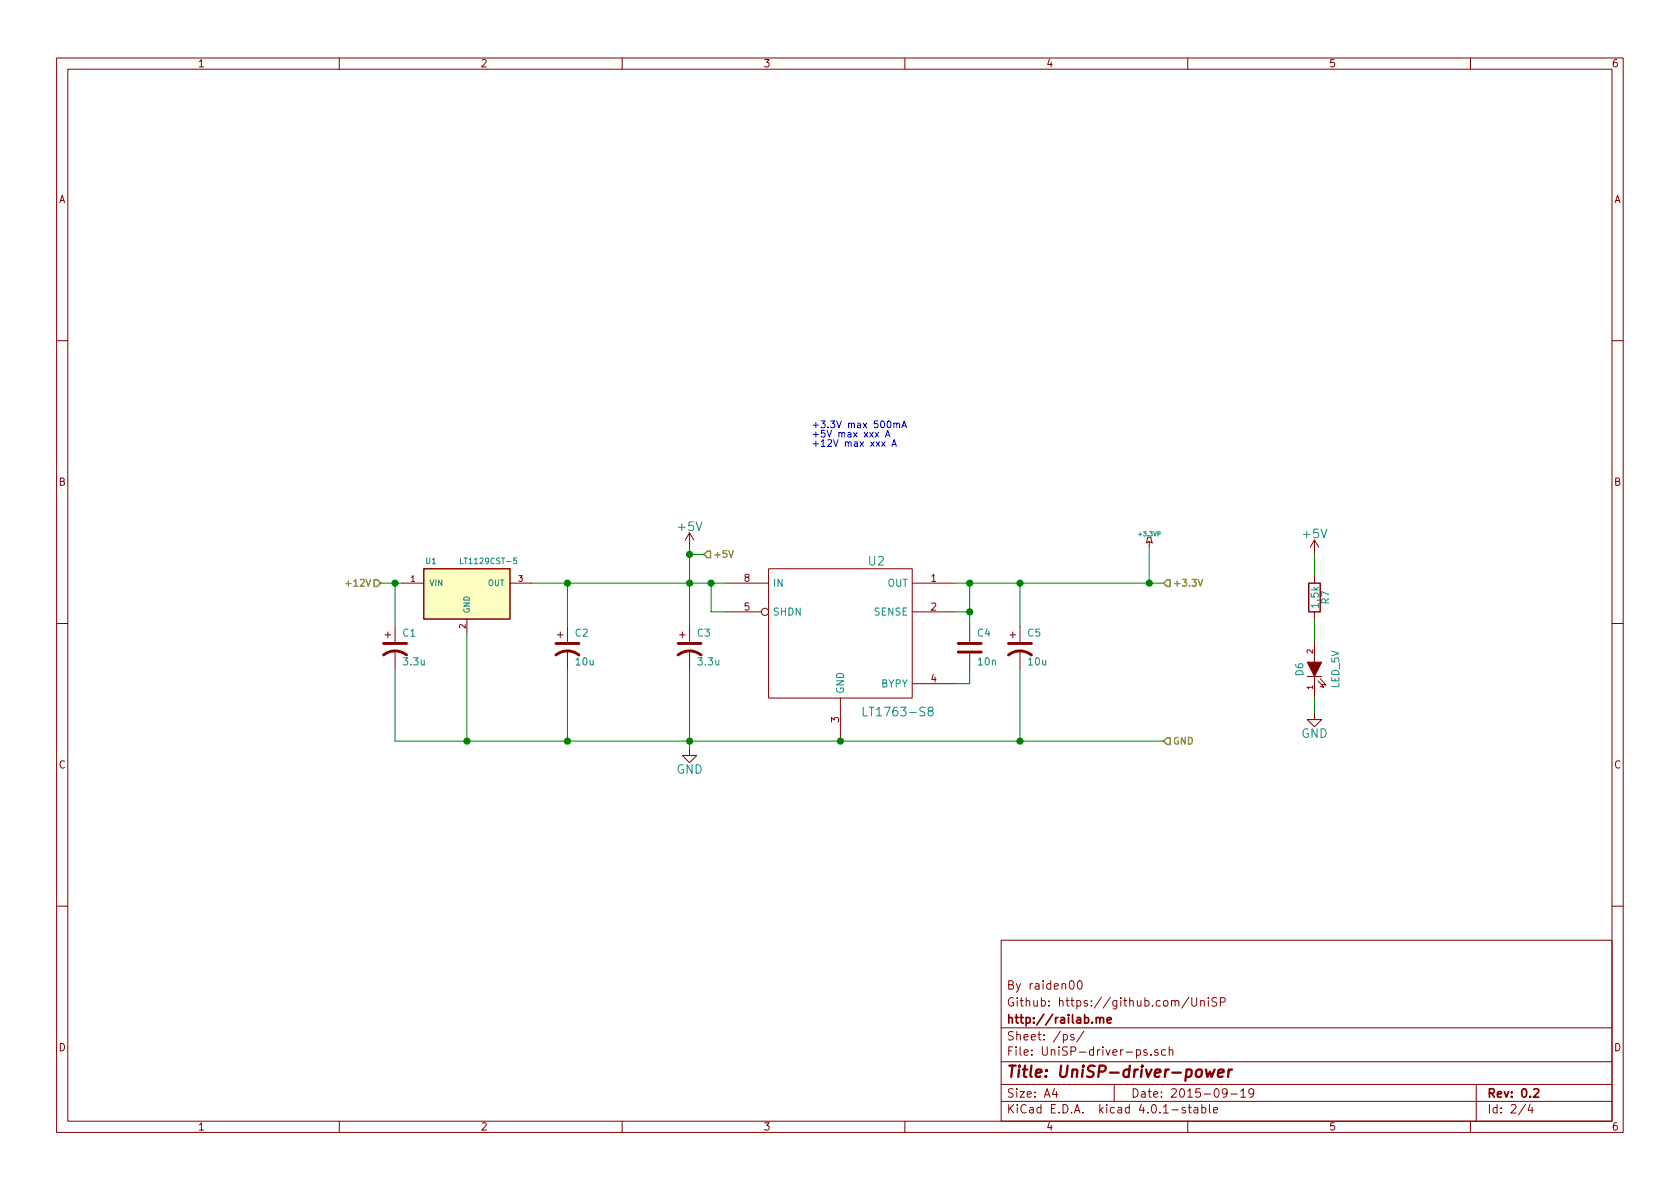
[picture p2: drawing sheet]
EESchema Schematic File Version 2
LIBS:conn
LIBS:dc-dc
LIBS:device
LIBS:ESD_Protection
LIBS:maxim
LIBS:power
LIBS:stm32
LIBS:transistors
LIBS:UniSP-driver-cache
EELAYER 25 0
EELAYER END
$Descr A4 11693 8268
encoding utf-8
Sheet 2 4
Title "UniSP-driver-power"
Date "2015-09-19"
Rev "0.2"
Comp "http://railab.me"
Comment1 "Github: https://github.com/UniSP"
Comment2 "By raiden00"
Comment3 ""
Comment4 ""
$EndDescr
$Comp
L +5V #PWR024
U 1 1
P 4800 3800
F 0 "#PWR024" H 4800 3650 60  0001 C CNN
F 1 "+5V" H 4800 3940 60  0000 C CNN
F 2 "" H 4800 3800 60  0000 C CNN
F 3 "" H 4800 3800 60  0000 C CNN
	1    4800 3800
	1    0    0    -1  
$EndComp
$Comp
L GND #PWR025
U 1 1
P 4800 5200
F 0 "#PWR025" H 4800 4950 60  0001 C CNN
F 1 "GND" H 4800 5050 60  0000 C CNN
F 2 "" H 4800 5200 60  0000 C CNN
F 3 "" H 4800 5200 60  0000 C CNN
	1    4800 5200
	1    0    0    -1  
$EndComp
$Comp
L LED D6
U 1 1
P 9150 4650
F 0 "D6" H 9150 4750 50  0000 C CNN
F 1 "LED_5V" H 9150 4500 50  0000 C CNN
F 2 "LEDs:LED-0603" H 9150 4650 60  0001 C CNN
F 3 "" H 9150 4650 60  0000 C CNN
	1    9150 4650
	0    -1   -1   0   
$EndComp
$Comp
L R R7
U 1 1
P 9150 4150
F 0 "R7" V 9230 4150 50  0000 C CNN
F 1 "1.5k" V 9157 4151 50  0000 C CNN
F 2 "Resistors_SMD:R_0805_HandSoldering" V 9080 4150 30  0001 C CNN
F 3 "" H 9150 4150 30  0000 C CNN
	1    9150 4150
	1    0    0    -1  
$EndComp
$Comp
L GND #PWR026
U 1 1
P 9150 4950
F 0 "#PWR026" H 9150 4700 60  0001 C CNN
F 1 "GND" H 9150 4800 60  0000 C CNN
F 2 "" H 9150 4950 60  0000 C CNN
F 3 "" H 9150 4950 60  0000 C CNN
	1    9150 4950
	1    0    0    -1  
$EndComp
$Comp
L +5V #PWR027
U 1 1
P 9150 3850
F 0 "#PWR027" H 9150 3700 60  0001 C CNN
F 1 "+5V" H 9150 3990 60  0000 C CNN
F 2 "" H 9150 3850 60  0000 C CNN
F 3 "" H 9150 3850 60  0000 C CNN
	1    9150 3850
	1    0    0    -1  
$EndComp
$Comp
L +3.3VP #PWR028
U 1 1
P 8000 3800
F 0 "#PWR028" H 8050 3830 20  0001 C CNN
F 1 "+3.3VP" H 8000 3890 30  0000 C CNN
F 2 "" H 8000 3800 60  0000 C CNN
F 3 "" H 8000 3800 60  0000 C CNN
	1    8000 3800
	1    0    0    -1  
$EndComp
$Comp
L LT1763-S8 U2
U 1 1
P 5850 4350
F 0 "U2" H 6100 4800 60  0000 C CNN
F 1 "LT1763-S8" H 6250 3750 60  0000 C CNN
F 2 "Housings_SOIC:SOIC-8_3.9x4.9mm_Pitch1.27mm" H 5850 4350 60  0001 C CNN
F 3 "~" H 5850 4350 60  0000 C CNN
	1    5850 4350
	1    0    0    -1  
$EndComp
$Comp
L CP1 C3
U 1 1
P 4800 4500
F 0 "C3" H 4850 4600 50  0000 L CNN
F 1 "3.3u" H 4850 4400 50  0000 L CNN
F 2 "Capacitors_Tantalum_SMD:TantalC_SizeA_EIA-3216_HandSoldering" H 4800 4500 60  0001 C CNN
F 3 "" H 4800 4500 60  0000 C CNN
	1    4800 4500
	1    0    0    -1  
$EndComp
$Comp
L C C4
U 1 1
P 6750 4500
F 0 "C4" H 6800 4600 50  0000 L CNN
F 1 "10n" H 6800 4400 50  0000 L CNN
F 2 "Capacitors_SMD:C_0805_HandSoldering" H 6788 4350 30  0001 C CNN
F 3 "" H 6750 4500 60  0000 C CNN
	1    6750 4500
	1    0    0    -1  
$EndComp
$Comp
L CP1 C5
U 1 1
P 7100 4500
F 0 "C5" H 7150 4600 50  0000 L CNN
F 1 "10u" H 7150 4400 50  0000 L CNN
F 2 "Capacitors_Tantalum_SMD:TantalC_SizeB_EIA-3528_HandSoldering" H 7100 4500 60  0001 C CNN
F 3 "" H 7100 4500 60  0000 C CNN
	1    7100 4500
	1    0    0    -1  
$EndComp
Connection ~ 4800 4050
Wire Wire Line
	9150 4850 9150 4950
Wire Wire Line
	6650 4050 8100 4050
Wire Wire Line
	8000 4050 8000 3800
Connection ~ 4950 4050
Wire Wire Line
	4800 3800 4800 4350
Wire Wire Line
	4800 4650 4800 5200
Wire Wire Line
	5050 4250 4950 4250
Wire Wire Line
	4950 4250 4950 4050
Wire Wire Line
	7100 4050 7100 4350
Connection ~ 7100 4050
Connection ~ 6750 4050
Text HLabel 8100 4050 2    47   Input ~ 9
+3.3V
Connection ~ 8000 4050
Text Notes 5650 3100 0    47   ~ 0
+3.3V max 500mA\n+5V max xxx A\n+12V max xxx A
Wire Wire Line
	3700 4050 5050 4050
Text HLabel 4900 3850 2    47   Input ~ 9
+5V
Wire Wire Line
	4900 3850 4800 3850
Connection ~ 4800 3850
Text HLabel 8100 5150 2    47   Input ~ 9
GND
Text HLabel 2650 4050 0    47   Input ~ 9
+12V
Wire Wire Line
	2650 4050 2800 4050
$Comp
L LT1129CST-5 U1
U 1 1
P 3250 4100
F 0 "U1" H 3000 4300 40  0000 C CNN
F 1 "LT1129CST-5" H 3400 4300 40  0000 C CNN
F 2 "SMD_Packages:SOT-223" H 3250 4200 35  0001 C CIN
F 3 "" H 3250 4100 60  0000 C CNN
	1    3250 4100
	1    0    0    -1  
$EndComp
$Comp
L CP1 C2
U 1 1
P 3950 4500
F 0 "C2" H 4000 4600 50  0000 L CNN
F 1 "10u" H 4000 4400 50  0000 L CNN
F 2 "Capacitors_Tantalum_SMD:TantalC_SizeB_EIA-3528_HandSoldering" H 3950 4500 60  0001 C CNN
F 3 "" H 3950 4500 60  0000 C CNN
	1    3950 4500
	1    0    0    -1  
$EndComp
Wire Wire Line
	3950 4350 3950 4050
Connection ~ 3950 4050
Wire Wire Line
	3950 5150 3950 4650
Wire Wire Line
	3250 5150 3250 4400
Connection ~ 3950 5150
$Comp
L CP1 C1
U 1 1
P 2750 4500
F 0 "C1" H 2800 4600 50  0000 L CNN
F 1 "3.3u" H 2800 4400 50  0000 L CNN
F 2 "Capacitors_Tantalum_SMD:TantalC_SizeA_EIA-3216_HandSoldering" H 2750 4500 60  0001 C CNN
F 3 "" H 2750 4500 60  0000 C CNN
	1    2750 4500
	1    0    0    -1  
$EndComp
Wire Wire Line
	2750 4650 2750 5150
Connection ~ 3250 5150
Wire Wire Line
	2750 4350 2750 4050
Connection ~ 2750 4050
Wire Wire Line
	6650 4250 6750 4250
Wire Wire Line
	6750 4750 6650 4750
Wire Wire Line
	6750 4050 6750 4350
Wire Wire Line
	2750 5150 8100 5150
Connection ~ 4800 5150
Connection ~ 5850 5150
Wire Wire Line
	7100 5150 7100 4650
Connection ~ 6750 4250
Wire Wire Line
	9150 3850 9150 4000
Wire Wire Line
	9150 4300 9150 4450
Connection ~ 7100 5150
Wire Wire Line
	6750 4650 6750 4750
$EndSCHEMATC
